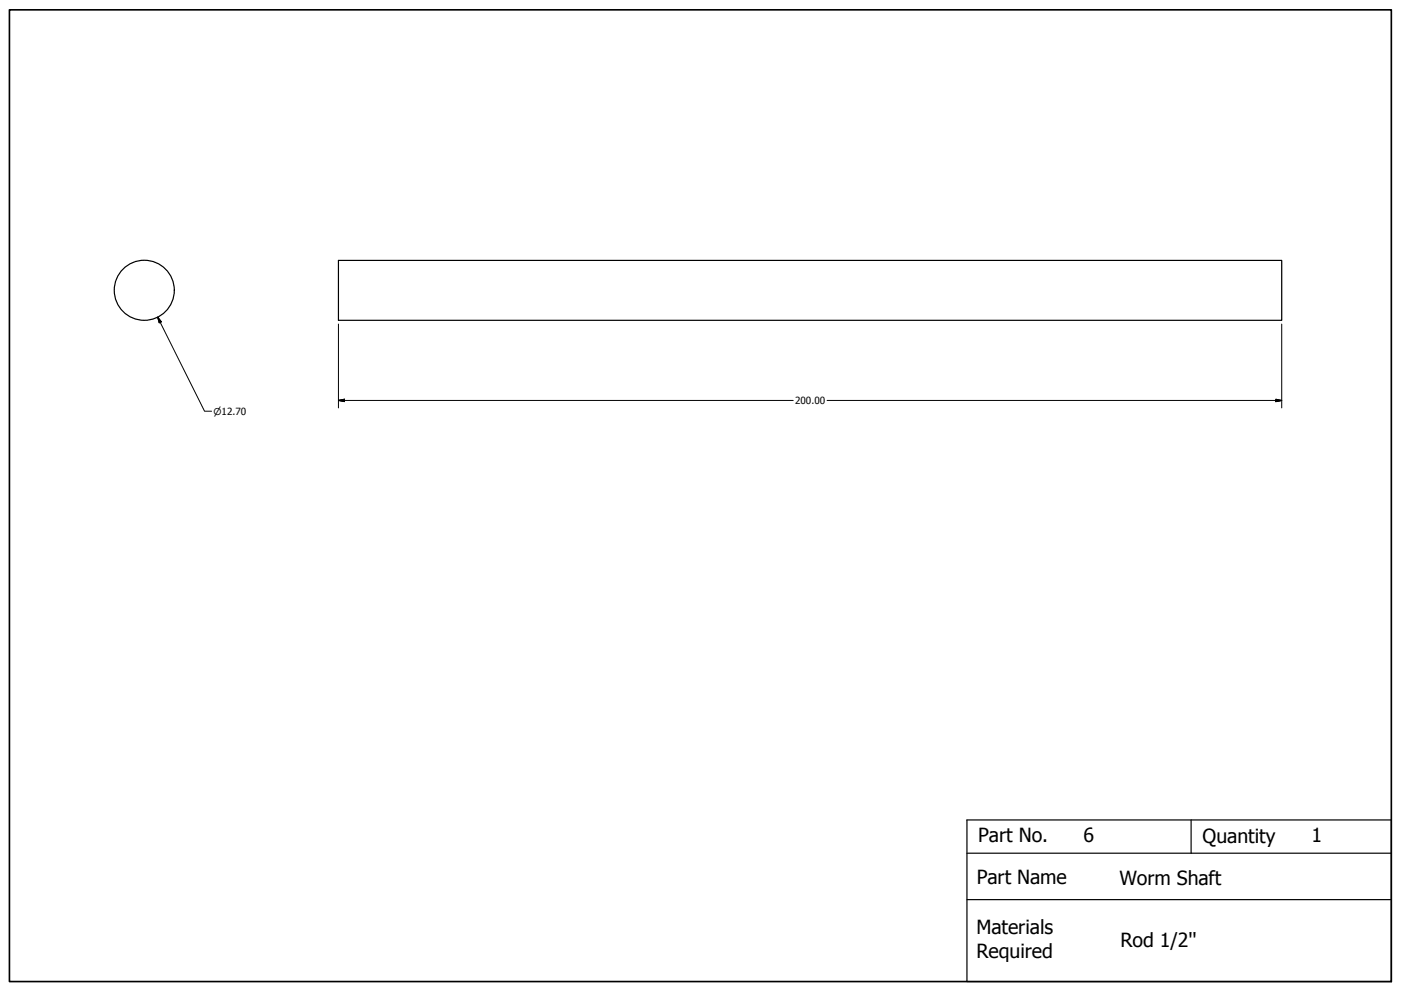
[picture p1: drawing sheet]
<svg xmlns="http://www.w3.org/2000/svg" width="594mm" height="420mm" viewBox="0 0 594 420" stroke-linecap="round" stroke-linejoin="round" font-family="sans-serif">
<!-- layer: Visible (ANSI) -->
<g fill="none" stroke="#000" stroke-width=".51">
<path d="M143.5 110.4h400v25.4h-400z"/>
<circle cx="61.2" cy="123.1" r="12.7"/>
</g>
<!-- layer: Border (ANSI) -->
<path d="M4 4.2h586v412h-586z" fill="none" stroke="#000" stroke-width=".7"/>
<!-- layer: Title (ANSI) -->
<path d="M410 347.6h180v68.6h-180zM505.1 347.6v14.1M410 361.7h180M410 381.4h180" fill="none" stroke="#000" stroke-width=".51"/>
<!-- layer: Dimension (ANSI) -->
<path d="M66.9 134.5l1.5 1.9-.9 .5zM66.9 134.5l19.8 39.8h3M143.5 137.4v35.6M543.5 137.4v35.6M143.5 169.8l2.5-.5v1zM143.5 169.8h192.9M350.7 169.8h192.8M541 169.3l2.5 .5-2.5 .5z" fill="none" stroke="#000" stroke-width=".42"/>
<path d="M66.9 134.5l1.5 1.9zM66.9 134.5l1.5 1.9-.9 .5zM143.5 169.8l2.5-.5zM143.5 169.8l2.5-.5v1zM541 170.3l2.5-.5zM541 169.3l2.5 .5-2.5 .5z" fill="#000" stroke="#000" stroke-width=".42"/>
<g font-size="8.3">
<text x="414.8" y="357">Part No.</text>
<text x="459.4" y="357">6</text>
<text x="510" y="357.4">Quantity</text>
<text x="556.1" y="357.2">1</text>
<text x="414.1" y="374.9">Part Name</text>
<text x="474.7" y="375.1">Worm Shaft</text>
<text x="414" y="396.2">Materials</text>
<text x="475.1" y="401.4">Rod 1/2''</text>
<text x="414.1" y="406.1">Required</text>
</g>
<text font-size="4.2" x="337.2" y="171.3">200.00</text>
<text font-size="4" x="90.6" y="175.8">⌀12.70</text>
</svg>
